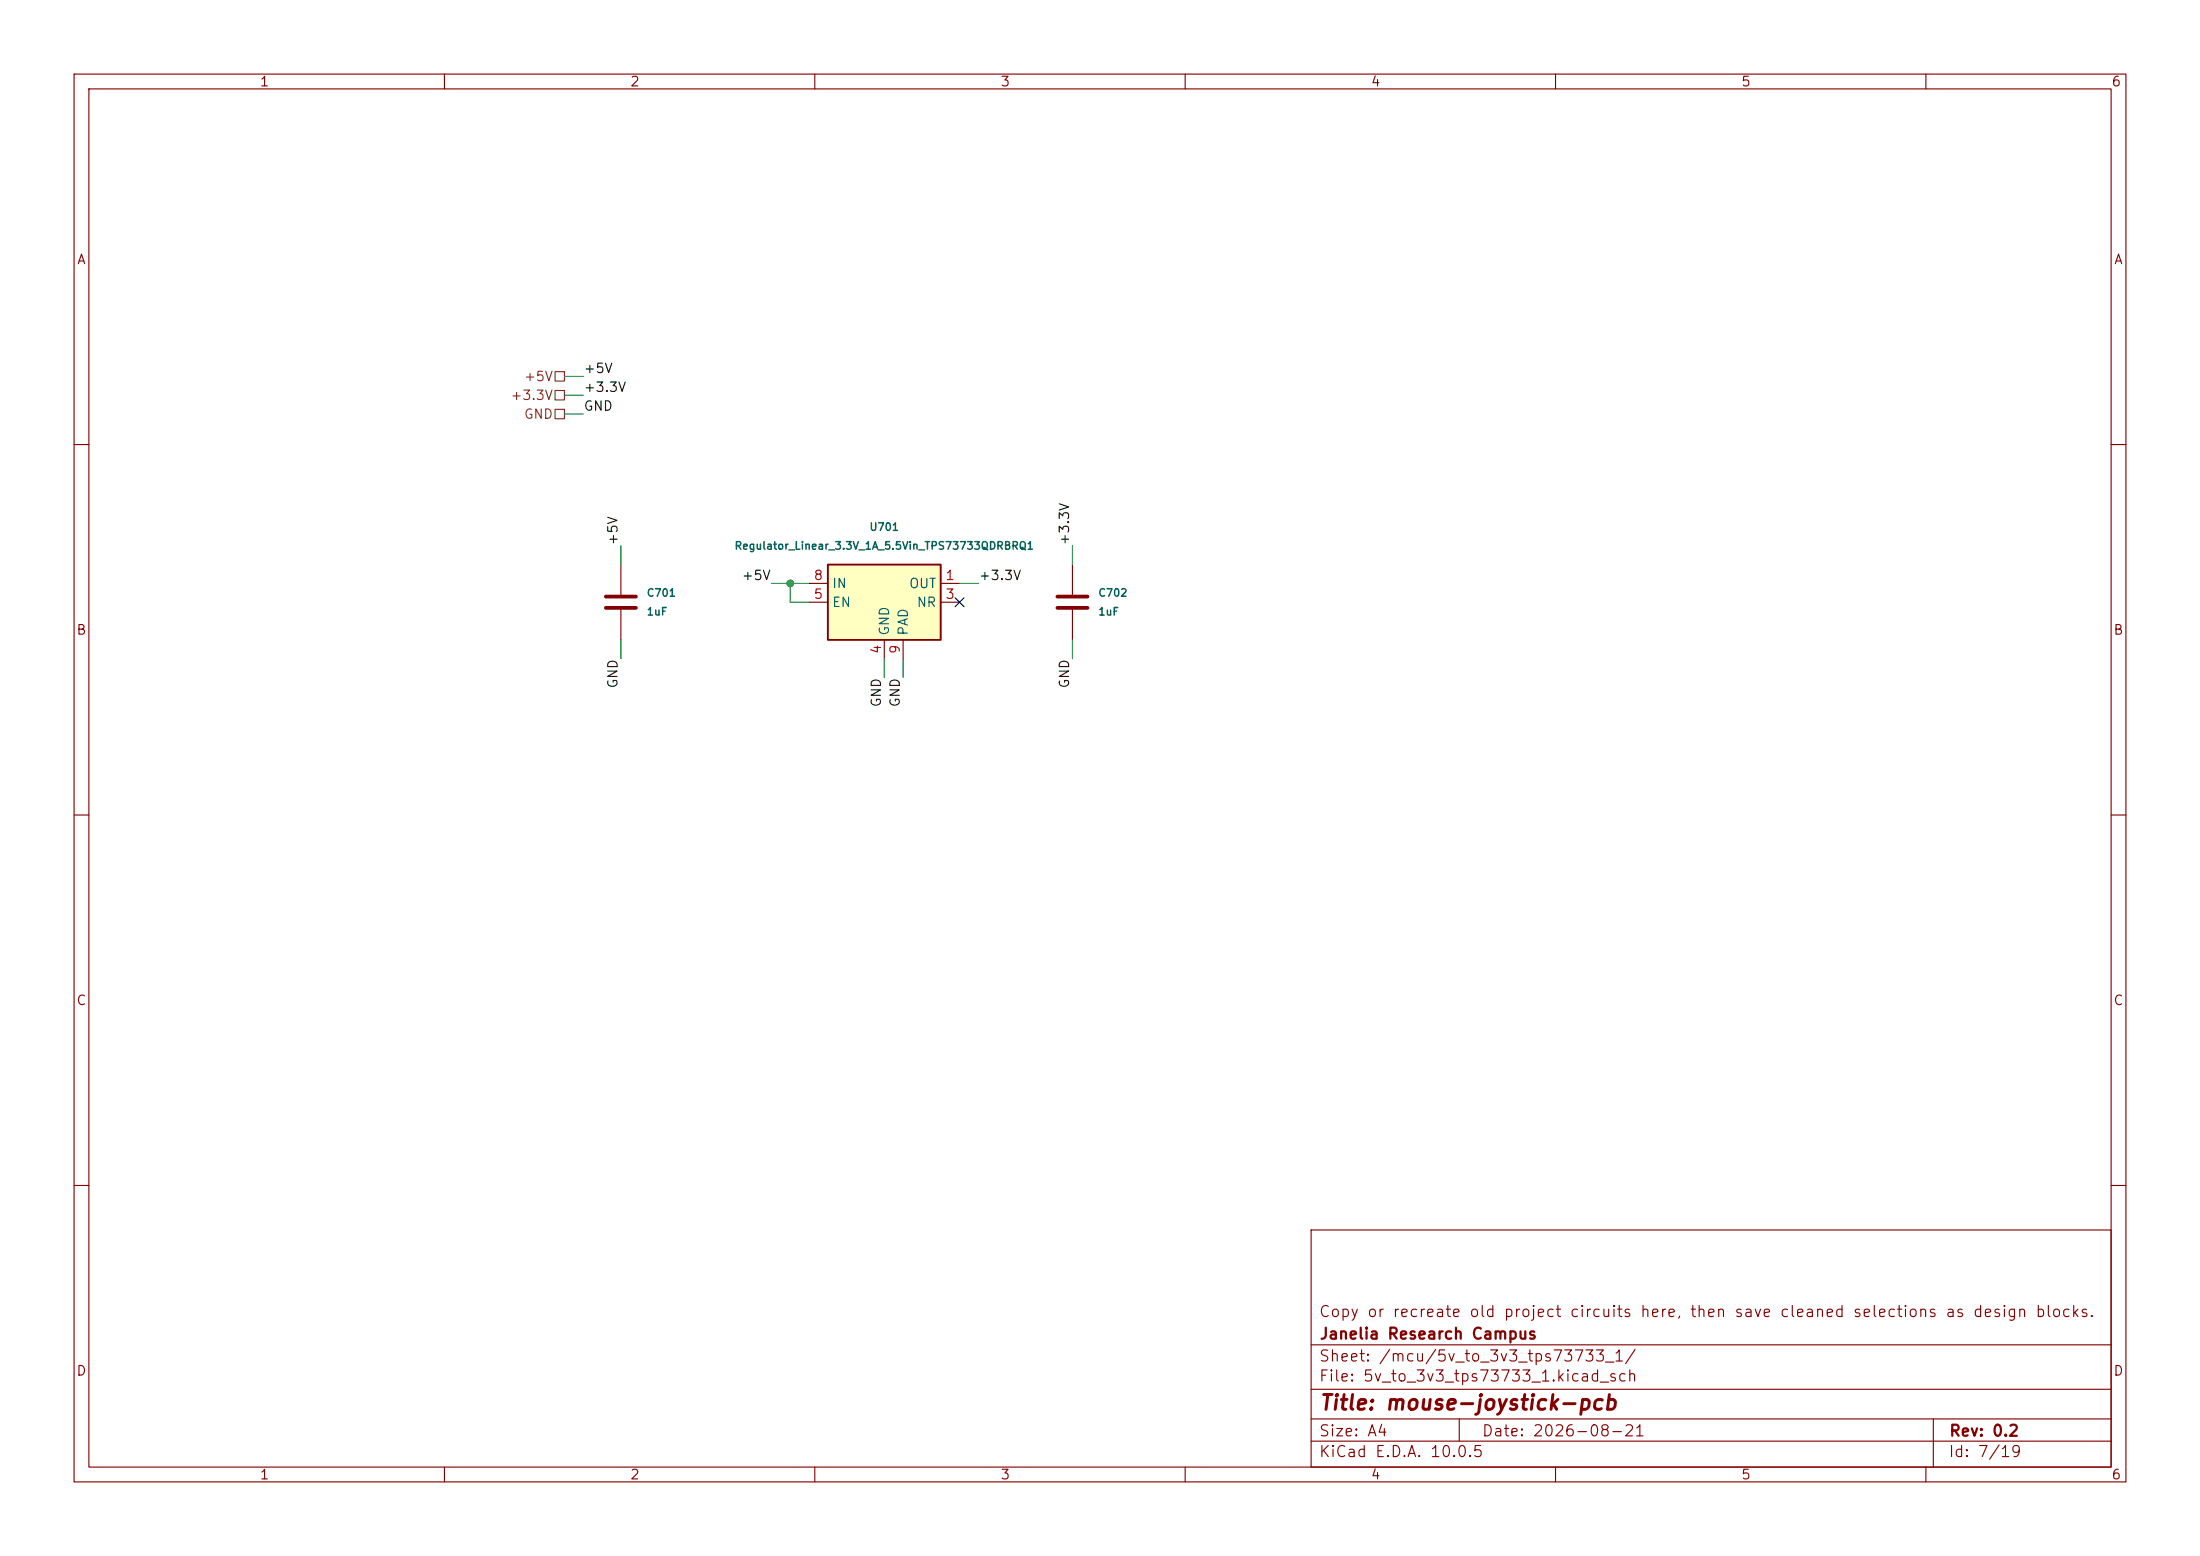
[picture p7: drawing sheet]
<svg xmlns="http://www.w3.org/2000/svg" width="297mm" height="210mm" viewBox="0 0 297 210" stroke-linecap="round" stroke-linejoin="round" font-family="sans-serif">
<g fill="none" stroke="#840000" stroke-width=".15">
<path d="M10 10h277v190h-277zM12 12h273v186h-273zM60 10v2M110 10v2M160 10v2M210 10v2M260 10v2M10 60h2M83.8 76.2v4.3M285 60h2M83.8 82v4.4M10 110h2"/>
<path d="M285 110h2M10 160h2M177 166h108v32h-108zM285 160h2M60 198v2M110 198v2M160 198v2M177 194.5h108M177 191.5h108M177 187.5h108M177 181.5h108M197 191.5v3"/>
<path d="M210 198v2M260 198v2M261 191.5v6.5"/>
</g>
<path d="M81.8 80.5h4.1M81.8 82h4.1" fill="none" stroke="#840000" stroke-width=".51"/>
<path d="M111.8 76.2h15.2v10.2h-15.2z" fill="#ffffc2"/>
<path d="M111.8 76.2h15.2v10.2h-15.2z" fill="none" stroke="#840000" stroke-width=".25"/>
<path d="M109.2 78.7h2.6M127 78.7h2.5M144.8 76.2v4.3M109.2 81.3h2.6M119.4 86.4v2.5M121.9 86.4v2.5M127 81.3h2.5M144.8 82v4.4" fill="none" stroke="#840000" stroke-width=".15"/>
<path d="M142.7 80.5h4.1M142.7 82h4.1" fill="none" stroke="#840000" stroke-width=".51"/>
<path d="M74.9 52.7h1.3v1.3h-1.3zM74.9 50.2h1.3v1.2h-1.3zM74.9 55.2h1.3v1.3h-1.3z" fill="none" stroke="#725600" stroke-width=".15"/>
<path d="M76.2 53.3h2.5M76.2 50.8h2.5M76.2 55.9h2.5M83.8 73.7v2.5M104.1 78.7h5.1M106.7 78.7v2.6h2.5M129.5 78.7h2.6M144.8 73.7v2.5M83.8 86.4v2.5M119.4 88.9v2.5M121.9 88.9v2.5M144.8 86.4v2.5" fill="none" stroke="#009600" stroke-width=".15"/>
<path d="M128.9 80.7l1.2 1.2M130.1 80.7l-1.2 1.2" fill="none" stroke="#000084" stroke-width=".15"/>
<circle cx="106.7" cy="78.7" r=".46" fill="#009600" stroke="#009600" stroke-width=".14"/>
<text font-size="2" fill="#840000" x="178" y="190.8">Title: mouse-joystick-pcb</text>
<g font-size="1.5" fill="#840000">
<text x="178" y="178.1">Copy or recreate old project circuits here, then save cleaned selections as design blocks.</text>
<text x="178" y="184.1">Sheet: /mcu/5v_to_3v3_tps73733_1/</text>
<text x="178" y="181.1">Janelia Research Campus</text>
<text x="178" y="186.8">File: 5v_to_3v3_tps73733_1.kicad_sch</text>
<text x="178" y="197">KiCad E.D.A. 10.0.5</text>
<text x="178" y="194.2">Size: A4</text>
<text x="200" y="194.2">Date: 2026-08-21</text>
<text x="263" y="197">Id: 7/19</text>
<text x="263" y="194.2">Rev: 0.2</text>
</g>
<g font-size="1.3" fill="#840000">
<text x="35" y="12">1</text>
<text x="85" y="12">2</text>
<text x="135" y="12">3</text>
<text x="185" y="12">4</text>
<text x="235" y="12">5</text>
<text x="285" y="12">6</text>
<text x="10.3" y="36">A</text>
<text x="285.3" y="36">A</text>
<text x="10.2" y="86">B</text>
<text x="285.2" y="86">B</text>
<text x="10.2" y="136">C</text>
<text x="285.2" y="136">C</text>
<text x="10.2" y="186">D</text>
<text x="285.2" y="186">D</text>
<text x="35" y="200">1</text>
<text x="85" y="200">2</text>
<text x="135" y="200">3</text>
<text x="185" y="200">4</text>
<text x="235" y="200">5</text>
<text x="285" y="200">6</text>
</g>
<g font-size="1.3" fill="#725600">
<text x="70.6" y="51.8">+5V</text>
<text x="68.8" y="54.3">+3.3V</text>
<text x="70.6" y="56.8">GND</text>
</g>
<g font-size="1.3" fill="#0f0f0f">
<text x="78.7" y="53.2">+3.3V</text>
<text x="78.7" y="50.7">+5V</text>
<text x="78.7" y="55.8">GND</text>
<text x="83.7" y="73.7" transform="rotate(-90 83.7 73.7)">+5V</text>
<text x="144.7" y="73.7" transform="rotate(-90 144.7 73.7)">+3.3V</text>
<text x="100" y="78.6">+5V</text>
<text x="132.1" y="78.6">+3.3V</text>
<text x="83.7" y="93" transform="rotate(-90 83.7 93)">GND</text>
<text x="119.3" y="95.5" transform="rotate(-90 119.3 95.5)">GND</text>
<text x="121.8" y="95.5" transform="rotate(-90 121.8 95.5)">GND</text>
<text x="144.7" y="93" transform="rotate(-90 144.7 93)">GND</text>
</g>
<g font-size="1.3" fill="#a90000">
<text x="109.8" y="81.1">5</text>
<text x="109.8" y="78.6">8</text>
<text x="127.5" y="78.6">1</text>
<text x="127.5" y="81.1">3</text>
<text x="119.2" y="88.4" transform="rotate(-90 119.2 88.4)">4</text>
<text x="121.8" y="88.4" transform="rotate(-90 121.8 88.4)">9</text>
</g>
<g font-size="1.3" fill="#006464">
<text x="112.2" y="82.2">EN</text>
<text x="112.2" y="79.7">IN</text>
<text x="122.6" y="79.7">OUT</text>
<text x="123.7" y="82.2">NR</text>
<text x="120.3" y="85.9" transform="rotate(-90 120.3 85.9)">GND</text>
<text x="122.9" y="85.9" transform="rotate(-90 122.9 85.9)">PAD</text>
</g>
<g font-size="1" fill="#006464">
<text x="117.3" y="71.9">U701</text>
<text x="99.1" y="74.4">Regulator_Linear_3.3V_1A_5.5Vin_TPS73733QDRBRQ1</text>
<text x="87.2" y="80.8">C701</text>
<text x="87.2" y="83.3">1uF</text>
<text x="148.2" y="80.8">C702</text>
<text x="148.2" y="83.3">1uF</text>
</g>
</svg>
